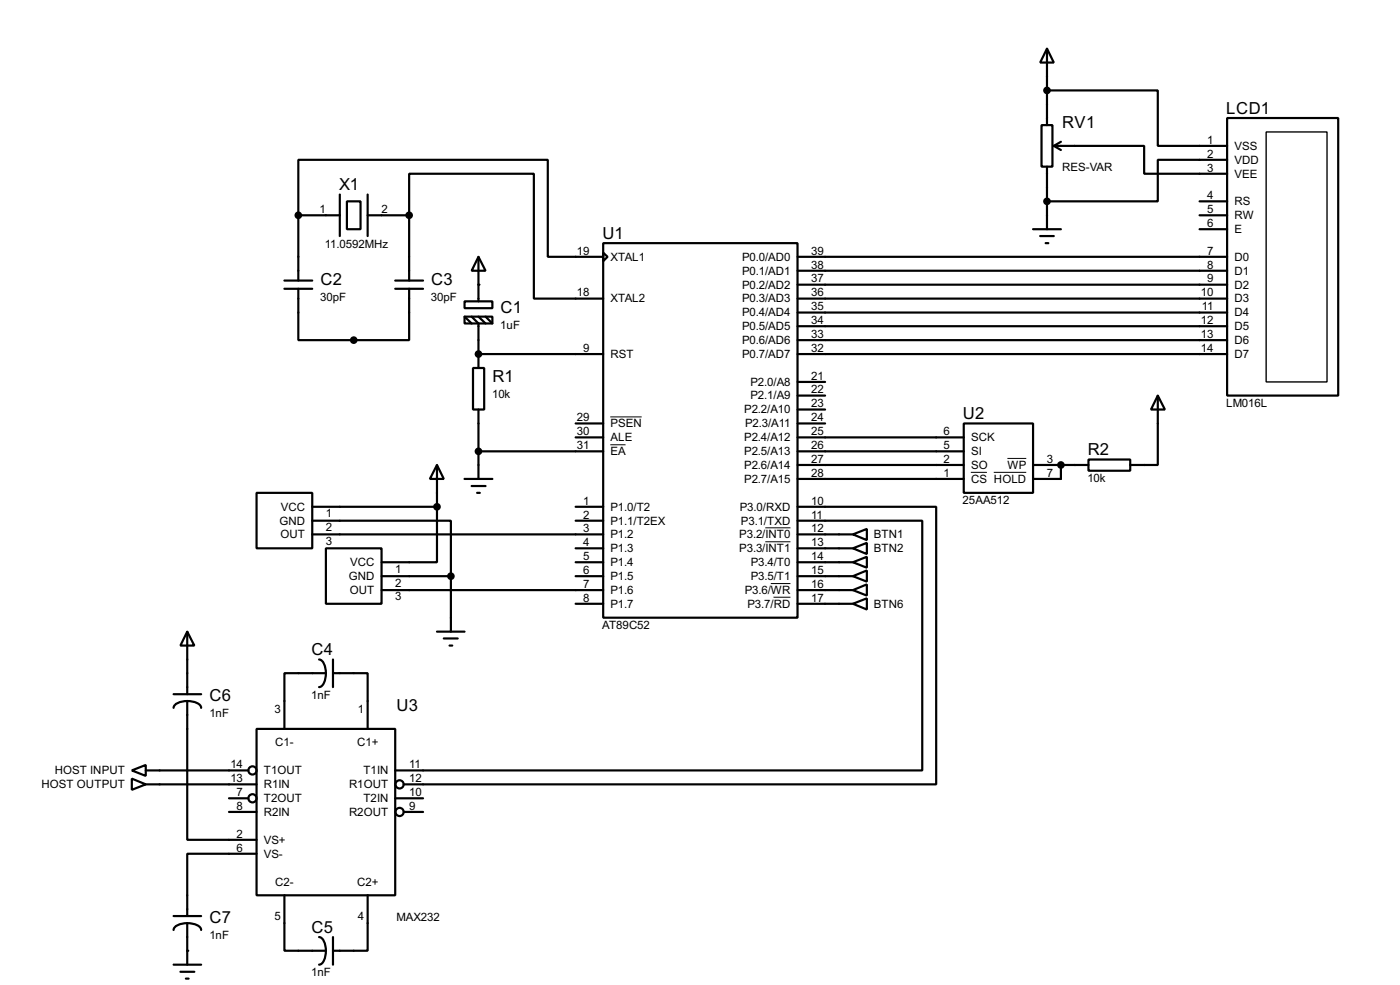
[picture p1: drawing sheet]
<svg xmlns="http://www.w3.org/2000/svg" width="256mm" height="180mm" viewBox="0 0 256 180" stroke-linecap="round" stroke-linejoin="round" font-family="sans-serif">
<g fill="none" stroke="#000" stroke-width=".4">
<path d="M191.8 8.9l1.3 2.6h-2.5zM191.8 16.6h20.3v10.1h12.7M191.8 8.9v14M54.7 39.4v-10.1h45.7v17.7h10.1M54.7 39.4h7.6M54.7 39.4v12M62.3 35.6v7.6M63.6 36.9h2.5v5.1h-2.5zM67.4 39.4h7.6M67.4 35.6v7.6M75 39.4v-7.6h22.8v22.9h12.7M75 39.4v12"/>
<path d="M190.8 22.9h2v7.6h-2zM191.8 30.5v11.5M193.1 26.7h16.5v5.1h15.2M193.1 26.7l1.3 .8M194.4 26l-1.3 .7M219.8 39.4h5M219.8 36.9h5M224.8 21.6h20.4v50.8h-20.4zM224.8 29.3h-12.7v7.6h-20.3M52.1 51.4h5.1M52.1 52.9h5.1M54.7 52.9v9.4h20.3v-9.4"/>
<path d="M72.4 51.4h5.1M72.4 52.9h5.1M85.1 55.2h5.1v1.2h-5.1zM85.1 58h5.1v1.2h-5.1zM85.1 58l1.3 1.2M86.4 58l1.3 1.2v8.2M87.7 47l1.3 2.6h-2.6zM87.7 47v8.2M87.7 58l1.3 1.2M89 58l1.2 1.2M110.5 44.5h35.6v68.6h-35.6zM110.5 46.3l.8 .7-.8 .8z"/>
<path d="M146.1 59.7h78.7M146.1 57.2h78.7M146.1 54.7h78.7M146.1 52.1h78.7M146.1 49.6h78.7M146.1 47h78.7M189.3 42h5.1M190.6 43.2h2.5M191.6 44.5h.5M219.8 42h5M86.7 67.4h2v7.6h-2zM87.7 64.8h22.8"/>
<path d="M87.7 75v12.7M105.5 77.5h5M146.1 64.8h78.7M146.1 62.3h78.7M146.1 77.5h5.1M146.1 69.9h5.1M146.1 72.4h5.1M146.1 75h5.1M176.6 77.5h12.7v12.7h-12.7zM212.1 72.4l1.3 2.6h-2.5zM212.1 72.4v12.7h-5M47 90.2h10.2v10.2h-10.2z"/>
<path d="M57.2 95.3h25.4v10.2M57.2 97.8h53.3M57.2 92.8h22.9M80.1 85.1l1.2 2.6h-2.5zM80.1 92.8v10.1h-10.2M80.1 85.1v7.7M85.1 87.7h5.1M86.4 89h2.6M87.4 90.2h.5M87.7 82.6h22.8M105.5 80.1h5M105.5 92.8h5"/>
<path d="M105.5 95.3h5M146.1 95.3h22.9v45.7h-96.6M146.1 92.8h25.4v50.8h-97.5M146.1 80.1h30.5M146.1 82.6h30.5M146.1 85.1h30.5M146.1 87.7h30.5M146.1 97.8h10.2M156.3 97.8l2.5-1v2.1zM189.3 85.1h10.1M194.4 85.1v2.6h-5.1M199.4 84.1h7.7v2.1h-7.7z"/>
<path d="M34.3 115.6l1.3 2.6h-2.5zM34.3 115.6v11.5M59.7 100.4h10.2v10.1h-10.2zM69.9 105.5h12.7M69.9 108h40.6M80.1 115.6h5M81.3 116.9h2.6M82.4 118.2h.5M82.6 105.5v10.1M105.5 100.4h5M105.5 102.9h5M105.5 105.5h5"/>
<path d="M105.5 110.5h5M146.1 100.4h10.2M146.1 102.9h10.2M146.1 105.5h10.2M146.1 108h10.2M146.1 110.5h10.2M156.3 100.4l2.5-1v2zM156.3 102.9l2.5-1v2zM156.3 105.5l2.5-1.1v2.1zM156.3 108l2.5-1v2zM156.3 110.5l2.5-1v2.1zM31.8 127.1h5.1"/>
<path d="M34.3 128.3v25.4h12.7M34.3 128.3a3.2 3.2 0 0 1 2.5 .9l.1 .4M34.3 128.3a2.27 2.27 0 0 0-2.5 1.3M47 133.4h25.4v30.5h-25.4zM58.5 120.7a2.27 2.27 0 0 1 1.2 2.5M59.7 123.2h-7.6v10.2M59.7 123.2a3.2 3.2 0 0 1-.9 2.5l-.3 .1M61 123.2h6.4v10.2M61 120.7v5.1M24.2 142.5l2.5 1.1-2.5 1zM24.2 141l2.5-1v2zM26.7 143.6h20.3"/>
<path d="M26.7 141h18.8M42 146.1h3.5M42 148.6h5M47 156.3h-12.7v11.4M72.4 146.1h5.1M74 148.6h3.5M31.8 167.7h5.1M31.8 176.6h5.1M33.1 177.9h2.5M34.1 179.1h.5M34.3 169a3.2 3.2 0 0 1 2.5 .8l.1 .4M34.3 169a2.27 2.27 0 0 0-2.5 1.2"/>
<path d="M34.3 169v7.6M52.1 163.9v10.1h7.6M58.5 171.5a2.27 2.27 0 0 1 1.2 2.5M59.7 174a3.2 3.2 0 0 1-.9 2.5l-.3 .1M61 171.5v5.1M67.4 163.9v10.1h-6.4"/>
<circle cx="46.2" cy="141" r=".75"/>
<circle cx="46.2" cy="146.1" r=".75"/>
<circle cx="73.2" cy="143.6" r=".75"/>
<circle cx="73.2" cy="148.6" r=".75"/>
</g>
<g fill="#000">
<circle cx="87.7" cy="52.1" r=".2"/>
<circle cx="87.7" cy="64.8" r=".2"/>
<circle cx="194.4" cy="85.1" r=".2"/>
<circle cx="34.3" cy="174" r=".2"/>
</g>
<path d="M111.8 76.3h5.8M111.8 81.4h2.8M140.2 96.6h4.6M140.2 99.2h4.6M177.9 86.5h2.9M182.1 86.5h5.9M184.6 83.9h3.4M141.2 106.8h3.6M141.7 109.3h3.1" fill="none" stroke="#000" stroke-width=".18"/>
<path d="M232 24.2h11.1v45.7h-11.1z" fill="none" stroke="#000" stroke-width=".25"/>
<g fill="#000" stroke="#000" stroke-width=".4">
<circle cx="191.8" cy="16.6" r=".5"/>
<circle cx="54.6" cy="39.4" r=".5"/>
<circle cx="74.9" cy="39.4" r=".5"/>
<circle cx="191.8" cy="36.9" r=".5"/>
<circle cx="64.8" cy="62.3" r=".5"/>
<circle cx="87.6" cy="64.8" r=".5"/>
<circle cx="80" cy="92.8" r=".5"/>
<circle cx="87.6" cy="82.6" r=".5"/>
<circle cx="194.3" cy="85.1" r=".5"/>
<circle cx="82.6" cy="105.5" r=".5"/>
</g>
<g font-size="3.4">
<text x="194.6" y="23.3">RV1</text>
<text x="224.7" y="20.8">LCD1</text>
<text x="62.1" y="34.8">X1</text>
<text x="110.4" y="43.7">U1</text>
<text x="58.7" y="52.1">C2</text>
<text x="79" y="52.1">C3</text>
<text x="91.7" y="57.2">C1</text>
<text x="90.2" y="69.9">R1</text>
<text x="176.4" y="76.7">U2</text>
<text x="199.3" y="83.3">R2</text>
<text x="57.1" y="119.9">C4</text>
<text x="38.4" y="128.3">C6</text>
<text x="72.7" y="130.1">U3</text>
<text x="38.4" y="169">C7</text>
<text x="57.1" y="170.7">C5</text>
</g>
<g font-size="2.4">
<text x="221.2" y="26.3">1</text>
<text x="221.2" y="28.9">2</text>
<text x="226.1" y="27.4">VSS</text>
<text x="226.1" y="30">VDD</text>
<text x="194.6" y="31.4">RES-VAR</text>
<text x="221.2" y="31.4">3</text>
<text x="226.1" y="32.5">VEE</text>
<text x="58.6" y="39">1</text>
<text x="69.9" y="39">2</text>
<text x="221.2" y="41.6">6</text>
<text x="221.2" y="39">5</text>
<text x="221.2" y="36.5">4</text>
<text x="226.1" y="40.1">RW</text>
<text x="226.1" y="37.6">RS</text>
<text x="59.5" y="45.3">11.0592MHz</text>
<text x="105.7" y="46.6">19</text>
<text x="111.8" y="47.7">XTAL1</text>
<text x="135.9" y="47.7">P0.0/AD0</text>
<text x="148.6" y="46.6">39</text>
<text x="221.2" y="46.6">7</text>
<text x="226.1" y="47.7">D0</text>
<text x="226.1" y="42.7">E</text>
<text x="135.9" y="50.3">P0.1/AD1</text>
<text x="135.9" y="52.8">P0.2/AD2</text>
<text x="148.6" y="49.2">38</text>
<text x="148.6" y="51.7">37</text>
<text x="221.2" y="51.7">9</text>
<text x="221.2" y="49.2">8</text>
<text x="226.1" y="52.8">D2</text>
<text x="226.1" y="50.3">D1</text>
<text x="58.7" y="55">30pF</text>
<text x="79" y="55">30pF</text>
<text x="105.7" y="54.3">18</text>
<text x="111.8" y="55.4">XTAL2</text>
<text x="135.9" y="55.4">P0.3/AD3</text>
<text x="135.9" y="57.9">P0.4/AD4</text>
<text x="148.6" y="54.3">36</text>
<text x="148.6" y="56.8">35</text>
<text x="148.6" y="59.3">34</text>
<text x="220" y="59.3">12</text>
<text x="220" y="54.3">10</text>
<text x="220.2" y="56.8">11</text>
<text x="226.1" y="57.9">D4</text>
<text x="226.1" y="55.4">D3</text>
<text x="91.7" y="60.2">1uF</text>
<text x="106.9" y="64.4">9</text>
<text x="111.8" y="65.5">RST</text>
<text x="135.9" y="60.4">P0.5/AD5</text>
<text x="135.9" y="63">P0.6/AD6</text>
<text x="135.9" y="65.5">P0.7/AD7</text>
<text x="148.6" y="61.9">33</text>
<text x="148.6" y="64.4">32</text>
<text x="220" y="64.4">14</text>
<text x="220" y="61.9">13</text>
<text x="226.1" y="65.5">D7</text>
<text x="226.1" y="63">D6</text>
<text x="226.1" y="60.4">D5</text>
<text x="137.5" y="70.6">P2.0/A8</text>
<text x="148.6" y="69.5">21</text>
<text x="148.6" y="72">22</text>
<text x="90.2" y="72.9">10k</text>
<text x="105.7" y="77.1">29</text>
<text x="136.3" y="75.7">P2.2/A10</text>
<text x="137.5" y="73.1">P2.1/A9</text>
<text x="148.6" y="74.6">23</text>
<text x="148.6" y="77.1">24</text>
<text x="224.6" y="74.5">LM016L</text>
<text x="105.7" y="79.7">30</text>
<text x="105.7" y="82.2">31</text>
<text x="111.8" y="80.8">ALE</text>
<text x="111.8" y="83.3">EA</text>
<text x="111.8" y="78.2">PSEN</text>
<text x="136.3" y="80.8">P2.4/A12</text>
<text x="136.3" y="83.3">P2.5/A13</text>
<text x="136.5" y="78.2">P2.3/A11</text>
<text x="148.6" y="79.7">25</text>
<text x="148.6" y="82.2">26</text>
<text x="172.9" y="79.7">6</text>
<text x="172.9" y="82.2">5</text>
<text x="177.9" y="80.8">SCK</text>
<text x="177.9" y="83.3">SI</text>
<text x="136.3" y="88.4">P2.7/A15</text>
<text x="136.3" y="85.8">P2.6/A14</text>
<text x="148.6" y="87.3">28</text>
<text x="148.6" y="84.7">27</text>
<text x="172.9" y="84.7">2</text>
<text x="172.9" y="87.3">1</text>
<text x="177.9" y="85.8">SO</text>
<text x="177.9" y="88.4">CS HOLD</text>
<text x="184.6" y="85.8">WP</text>
<text x="191.8" y="87.3">7</text>
<text x="191.8" y="84.7">3</text>
<text x="199.2" y="88.2">10k</text>
<text x="51.4" y="93.5">VCC</text>
<text x="59.7" y="94.7">1</text>
<text x="106.9" y="92.4">1</text>
<text x="106.9" y="94.9">2</text>
<text x="111.8" y="93.5">P1.0/T2</text>
<text x="135.5" y="93.5">P3.0/RXD</text>
<text x="148.6" y="92.4">10</text>
<text x="148.6" y="94.9">11</text>
<text x="176.4" y="92.3">25AA512</text>
<text x="51.2" y="96">GND</text>
<text x="51.4" y="98.5">OUT</text>
<text x="59.7" y="97.2">2</text>
<text x="59.7" y="99.7">3</text>
<text x="106.9" y="97.4">3</text>
<text x="106.9" y="100">4</text>
<text x="111.8" y="96">P1.1/T2EX</text>
<text x="111.8" y="98.5">P1.2</text>
<text x="111.8" y="101.1">P1.3</text>
<text x="135.4" y="98.5">P3.2/INT0</text>
<text x="135.4" y="101.1">P3.3/INT1</text>
<text x="135.7" y="96">P3.1/TXD</text>
<text x="148.6" y="97.4">12</text>
<text x="148.6" y="100">13</text>
<text x="160.1" y="98.5">BTN1</text>
<text x="160.1" y="101.1">BTN2</text>
<text x="63.9" y="106.2">GND</text>
<text x="64.1" y="103.6">VCC</text>
<text x="72.4" y="104.8">1</text>
<text x="72.4" y="107.4">2</text>
<text x="106.9" y="102.5">5</text>
<text x="106.9" y="105.1">6</text>
<text x="106.9" y="107.6">7</text>
<text x="111.8" y="103.6">P1.4</text>
<text x="111.8" y="106.2">P1.5</text>
<text x="137.5" y="103.6">P3.4/T0</text>
<text x="137.5" y="106.2">P3.5/T1</text>
<text x="148.6" y="102.5">14</text>
<text x="148.6" y="107.6">16</text>
<text x="148.6" y="105.1">15</text>
<text x="64.1" y="108.7">OUT</text>
<text x="72.4" y="109.9">3</text>
<text x="106.9" y="110.1">8</text>
<text x="111.8" y="108.7">P1.6</text>
<text x="111.8" y="111.2">P1.7</text>
<text x="136.4" y="108.7">P3.6/WR</text>
<text x="136.9" y="111.2">P3.7/RD</text>
<text x="148.6" y="110.1">17</text>
<text x="160.1" y="111.2">BTN6</text>
<text x="110.3" y="115.2">AT89C52</text>
<text x="38.4" y="131.3">1nF</text>
<text x="50.3" y="130.5">3</text>
<text x="57" y="127.9">1nF</text>
<text x="65.6" y="130.5">1</text>
<text x="50.4" y="136.6">C1-</text>
<text x="65.4" y="136.6">C1+</text>
<text x="10" y="141.7">HOST INPUT</text>
<text x="42.2" y="140.6">14</text>
<text x="42.2" y="143.2">13</text>
<text x="48.3" y="141.7">T1OUT</text>
<text x="66.6" y="141.7">T1IN</text>
<text x="75" y="140.6">11</text>
<text x="75" y="143.2">12</text>
<text x="7.6" y="144.3">HOST OUTPUT</text>
<text x="43.4" y="145.7">7</text>
<text x="43.4" y="148.2">8</text>
<text x="48.3" y="144.3">R1IN</text>
<text x="48.3" y="146.8">T2OUT</text>
<text x="48.3" y="149.3">R2IN</text>
<text x="63.9" y="144.3">R1OUT</text>
<text x="63.9" y="149.3">R2OUT</text>
<text x="66.6" y="146.8">T2IN</text>
<text x="75" y="145.7">10</text>
<text x="75" y="148.2">9</text>
<text x="43.4" y="153.3">2</text>
<text x="43.4" y="155.9">6</text>
<text x="48.3" y="154.4">VS+</text>
<text x="48.3" y="157">VS-</text>
<text x="50.4" y="162.2">C2-</text>
<text x="65.4" y="162.2">C2+</text>
<text x="38.4" y="171.9">1nF</text>
<text x="50.3" y="168.3">5</text>
<text x="65.6" y="168.3">4</text>
<text x="72.6" y="168.5">MAX232</text>
<text x="57" y="178.7">1nF</text>
</g>
</svg>
